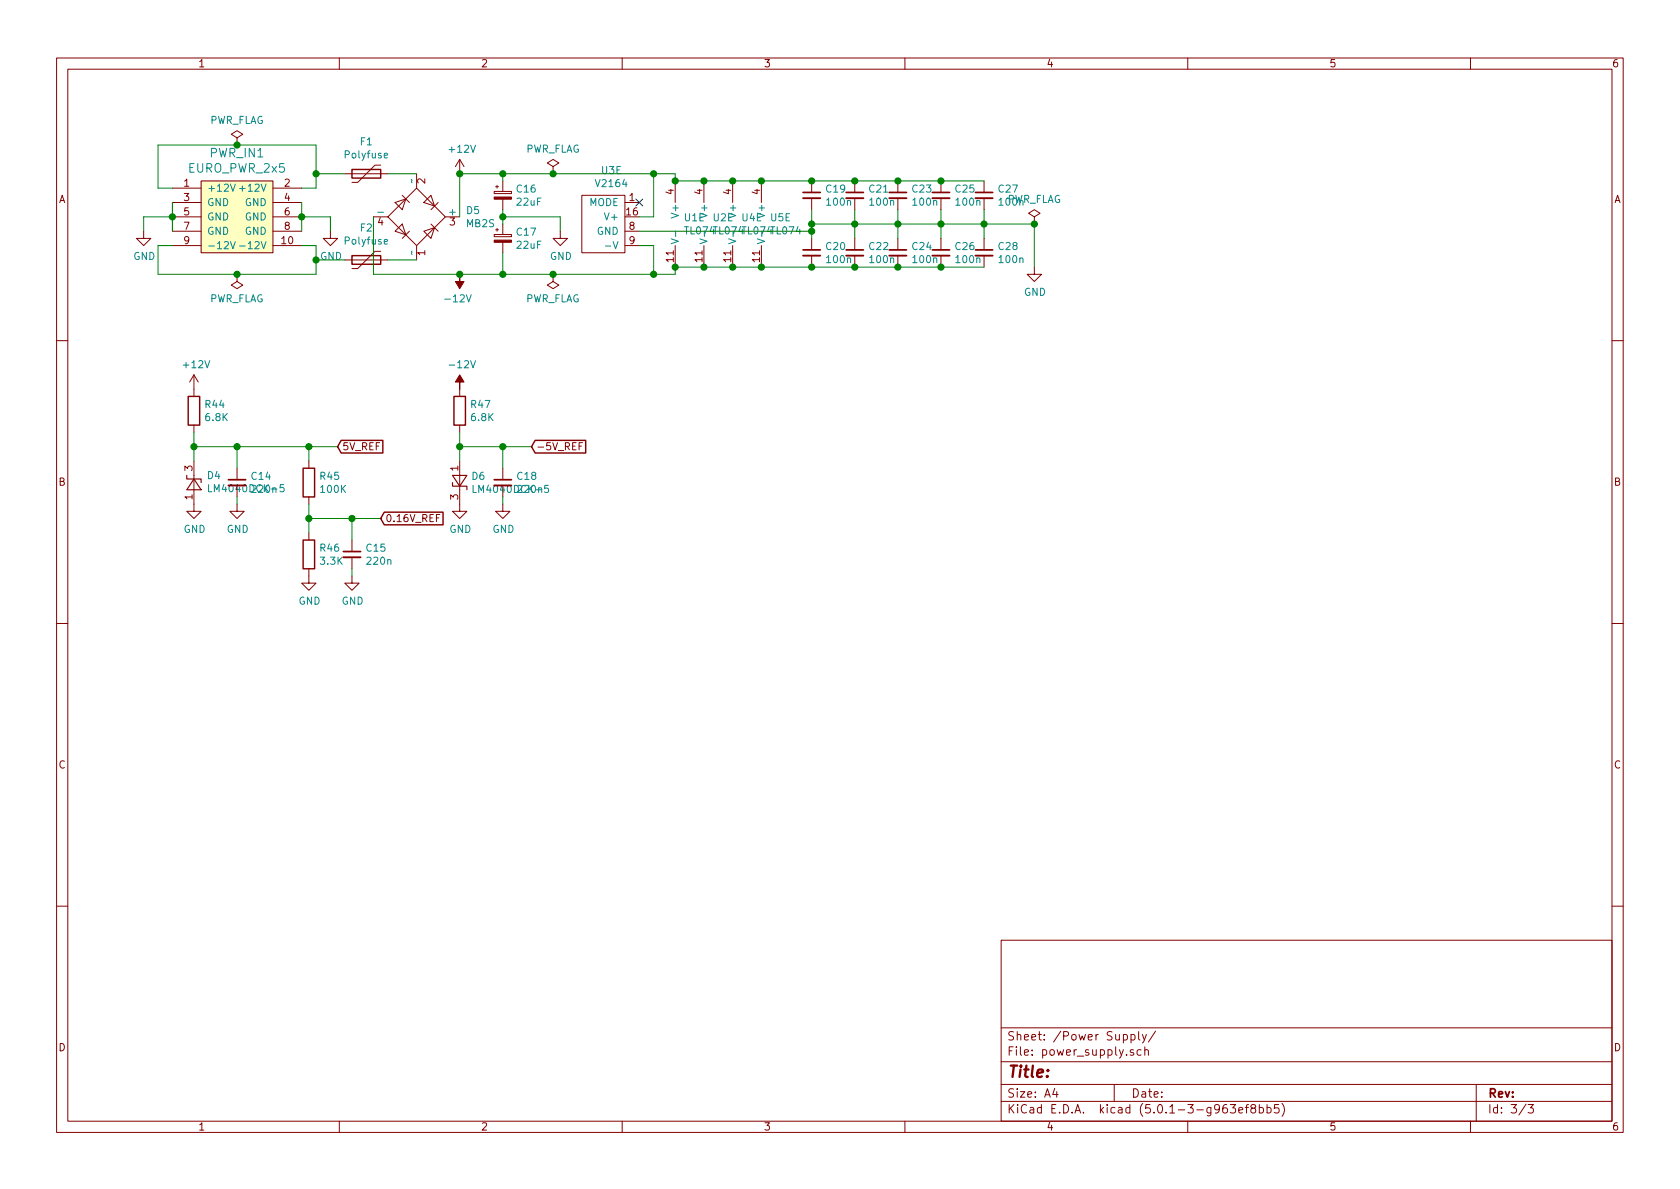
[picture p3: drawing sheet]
EESchema Schematic File Version 4
LIBS:Schraeg-cache
EELAYER 26 0
EELAYER END
$Descr A4 11693 8268
encoding utf-8
Sheet 3 3
Title ""
Date ""
Rev ""
Comp ""
Comment1 ""
Comment2 ""
Comment3 ""
Comment4 ""
$EndDescr
$Comp
L Device:R R?
U 1 1
P 2150 3850
AR Path="/5DA7E216" Ref="R?"  Part="1" 
AR Path="/5DA7C710/5DA7E216" Ref="R46"  Part="1" 
F 0 "R46" H 2220 3896 50  0000 L CNN
F 1 "3.3K" H 2220 3805 50  0000 L CNN
F 2 "Resistor_SMD:R_0603_1608Metric_Pad1.05x0.95mm_HandSolder" V 2080 3850 50  0001 C CNN
F 3 "~" H 2150 3850 50  0001 C CNN
	1    2150 3850
	1    0    0    -1  
$EndComp
$Comp
L Device:R R?
U 1 1
P 2150 3350
AR Path="/5DA7E21D" Ref="R?"  Part="1" 
AR Path="/5DA7C710/5DA7E21D" Ref="R45"  Part="1" 
F 0 "R45" H 2220 3396 50  0000 L CNN
F 1 "100K" H 2220 3305 50  0000 L CNN
F 2 "Resistor_SMD:R_0603_1608Metric_Pad1.05x0.95mm_HandSolder" V 2080 3350 50  0001 C CNN
F 3 "~" H 2150 3350 50  0001 C CNN
	1    2150 3350
	1    0    0    -1  
$EndComp
Wire Wire Line
	2150 3500 2150 3600
Wire Wire Line
	2150 3600 2450 3600
Connection ~ 2150 3600
Wire Wire Line
	2150 3600 2150 3700
$Comp
L power:GND #PWR?
U 1 1
P 2150 4000
AR Path="/5DA7E228" Ref="#PWR?"  Part="1" 
AR Path="/5DA7C710/5DA7E228" Ref="#PWR034"  Part="1" 
F 0 "#PWR034" H 2150 3750 50  0001 C CNN
F 1 "GND" H 2155 3827 50  0000 C CNN
F 2 "" H 2150 4000 50  0001 C CNN
F 3 "" H 2150 4000 50  0001 C CNN
	1    2150 4000
	1    0    0    -1  
$EndComp
Wire Wire Line
	2150 3200 2150 3100
$Comp
L Reference_Voltage:LM4040DCK-5 D?
U 1 1
P 3200 3350
AR Path="/5DA7E231" Ref="D?"  Part="1" 
AR Path="/5DA7C710/5DA7E231" Ref="D6"  Part="1" 
F 0 "D6" V 3154 3428 50  0000 L CNN
F 1 "LM4040DCK-5" V 3245 3428 50  0000 L CNN
F 2 "Package_TO_SOT_SMD:SOT-23_Handsoldering" H 3200 3150 50  0001 C CIN
F 3 "http://www.ti.com/lit/ds/symlink/lm4040-n.pdf" H 3200 3350 50  0001 C CIN
	1    3200 3350
	0    1    1    0   
$EndComp
$Comp
L Device:R R?
U 1 1
P 3200 2850
AR Path="/5DA7E238" Ref="R?"  Part="1" 
AR Path="/5DA7C710/5DA7E238" Ref="R47"  Part="1" 
F 0 "R47" H 3270 2896 50  0000 L CNN
F 1 "6.8K" H 3270 2805 50  0000 L CNN
F 2 "Resistor_SMD:R_0603_1608Metric_Pad1.05x0.95mm_HandSolder" V 3130 2850 50  0001 C CNN
F 3 "~" H 3200 2850 50  0001 C CNN
	1    3200 2850
	1    0    0    -1  
$EndComp
Wire Wire Line
	3200 3000 3200 3100
$Comp
L power:GND #PWR?
U 1 1
P 3200 3500
AR Path="/5DA7E240" Ref="#PWR?"  Part="1" 
AR Path="/5DA7C710/5DA7E240" Ref="#PWR040"  Part="1" 
F 0 "#PWR040" H 3200 3250 50  0001 C CNN
F 1 "GND" H 3205 3327 50  0000 C CNN
F 2 "" H 3200 3500 50  0001 C CNN
F 3 "" H 3200 3500 50  0001 C CNN
	1    3200 3500
	1    0    0    -1  
$EndComp
Wire Wire Line
	3200 3100 3500 3100
Connection ~ 3200 3100
Wire Wire Line
	3200 3100 3200 3200
$Comp
L Device:C_Small C?
U 1 1
P 2450 3850
AR Path="/5DA7E249" Ref="C?"  Part="1" 
AR Path="/5DA7C710/5DA7E249" Ref="C15"  Part="1" 
F 0 "C15" H 2542 3896 50  0000 L CNN
F 1 "220n" H 2542 3805 50  0000 L CNN
F 2 "Capacitor_SMD:C_0603_1608Metric_Pad1.05x0.95mm_HandSolder" H 2450 3850 50  0001 C CNN
F 3 "~" H 2450 3850 50  0001 C CNN
	1    2450 3850
	1    0    0    -1  
$EndComp
Wire Wire Line
	2450 3750 2450 3600
Connection ~ 2450 3600
Wire Wire Line
	2450 3600 2650 3600
$Comp
L power:GND #PWR?
U 1 1
P 2450 4000
AR Path="/5DA7E253" Ref="#PWR?"  Part="1" 
AR Path="/5DA7C710/5DA7E253" Ref="#PWR036"  Part="1" 
F 0 "#PWR036" H 2450 3750 50  0001 C CNN
F 1 "GND" H 2455 3827 50  0000 C CNN
F 2 "" H 2450 4000 50  0001 C CNN
F 3 "" H 2450 4000 50  0001 C CNN
	1    2450 4000
	1    0    0    -1  
$EndComp
Wire Wire Line
	2450 3950 2450 4000
$Comp
L Device:C_Small C?
U 1 1
P 3500 3350
AR Path="/5DA7E25A" Ref="C?"  Part="1" 
AR Path="/5DA7C710/5DA7E25A" Ref="C18"  Part="1" 
F 0 "C18" H 3592 3396 50  0000 L CNN
F 1 "220n" H 3592 3305 50  0000 L CNN
F 2 "Capacitor_SMD:C_0603_1608Metric_Pad1.05x0.95mm_HandSolder" H 3500 3350 50  0001 C CNN
F 3 "~" H 3500 3350 50  0001 C CNN
	1    3500 3350
	1    0    0    -1  
$EndComp
Wire Wire Line
	3500 3250 3500 3100
$Comp
L power:GND #PWR?
U 1 1
P 3500 3500
AR Path="/5DA7E262" Ref="#PWR?"  Part="1" 
AR Path="/5DA7C710/5DA7E262" Ref="#PWR041"  Part="1" 
F 0 "#PWR041" H 3500 3250 50  0001 C CNN
F 1 "GND" H 3505 3327 50  0000 C CNN
F 2 "" H 3500 3500 50  0001 C CNN
F 3 "" H 3500 3500 50  0001 C CNN
	1    3500 3500
	1    0    0    -1  
$EndComp
Wire Wire Line
	3500 3450 3500 3500
$Comp
L power:-12V #PWR?
U 1 1
P 3200 2700
AR Path="/5DA7E269" Ref="#PWR?"  Part="1" 
AR Path="/5DA7C710/5DA7E269" Ref="#PWR039"  Part="1" 
F 0 "#PWR039" H 3200 2800 50  0001 C CNN
F 1 "-12V" H 3215 2873 50  0000 C CNN
F 2 "" H 3200 2700 50  0001 C CNN
F 3 "" H 3200 2700 50  0001 C CNN
	1    3200 2700
	1    0    0    -1  
$EndComp
Connection ~ 3500 3100
Wire Wire Line
	3500 3100 3700 3100
$Comp
L Reference_Voltage:LM4040DCK-5 D?
U 1 1
P 1350 3350
AR Path="/5DA7E272" Ref="D?"  Part="1" 
AR Path="/5DA7C710/5DA7E272" Ref="D4"  Part="1" 
F 0 "D4" V 1396 3263 50  0000 R CNN
F 1 "LM4040DCK-5" V 1305 3263 50  0000 R CNN
F 2 "Package_TO_SOT_SMD:SOT-23_Handsoldering" H 1350 3150 50  0001 C CIN
F 3 "http://www.ti.com/lit/ds/symlink/lm4040-n.pdf" H 1350 3350 50  0001 C CIN
	1    1350 3350
	0    -1   -1   0   
$EndComp
$Comp
L Device:R R?
U 1 1
P 1350 2850
AR Path="/5DA7E279" Ref="R?"  Part="1" 
AR Path="/5DA7C710/5DA7E279" Ref="R44"  Part="1" 
F 0 "R44" H 1420 2896 50  0000 L CNN
F 1 "6.8K" H 1420 2805 50  0000 L CNN
F 2 "Resistor_SMD:R_0603_1608Metric_Pad1.05x0.95mm_HandSolder" V 1280 2850 50  0001 C CNN
F 3 "~" H 1350 2850 50  0001 C CNN
	1    1350 2850
	1    0    0    -1  
$EndComp
$Comp
L power:GND #PWR?
U 1 1
P 1350 3500
AR Path="/5DA7E280" Ref="#PWR?"  Part="1" 
AR Path="/5DA7C710/5DA7E280" Ref="#PWR032"  Part="1" 
F 0 "#PWR032" H 1350 3250 50  0001 C CNN
F 1 "GND" H 1355 3327 50  0000 C CNN
F 2 "" H 1350 3500 50  0001 C CNN
F 3 "" H 1350 3500 50  0001 C CNN
	1    1350 3500
	1    0    0    -1  
$EndComp
$Comp
L power:+12V #PWR?
U 1 1
P 1350 2700
AR Path="/5DA7E286" Ref="#PWR?"  Part="1" 
AR Path="/5DA7C710/5DA7E286" Ref="#PWR031"  Part="1" 
F 0 "#PWR031" H 1350 2550 50  0001 C CNN
F 1 "+12V" H 1365 2873 50  0000 C CNN
F 2 "" H 1350 2700 50  0001 C CNN
F 3 "" H 1350 2700 50  0001 C CNN
	1    1350 2700
	1    0    0    -1  
$EndComp
$Comp
L Device:C_Small C?
U 1 1
P 1650 3350
AR Path="/5DA7E28C" Ref="C?"  Part="1" 
AR Path="/5DA7C710/5DA7E28C" Ref="C14"  Part="1" 
F 0 "C14" H 1742 3396 50  0000 L CNN
F 1 "220n" H 1742 3305 50  0000 L CNN
F 2 "Capacitor_SMD:C_0603_1608Metric_Pad1.05x0.95mm_HandSolder" H 1650 3350 50  0001 C CNN
F 3 "~" H 1650 3350 50  0001 C CNN
	1    1650 3350
	1    0    0    -1  
$EndComp
Wire Wire Line
	1650 3250 1650 3100
$Comp
L power:GND #PWR?
U 1 1
P 1650 3500
AR Path="/5DA7E294" Ref="#PWR?"  Part="1" 
AR Path="/5DA7C710/5DA7E294" Ref="#PWR033"  Part="1" 
F 0 "#PWR033" H 1650 3250 50  0001 C CNN
F 1 "GND" H 1655 3327 50  0000 C CNN
F 2 "" H 1650 3500 50  0001 C CNN
F 3 "" H 1650 3500 50  0001 C CNN
	1    1650 3500
	1    0    0    -1  
$EndComp
Wire Wire Line
	1650 3450 1650 3500
Wire Wire Line
	1350 3200 1350 3100
Wire Wire Line
	1350 3100 1650 3100
Connection ~ 1350 3100
Wire Wire Line
	1350 3100 1350 3000
Connection ~ 1650 3100
Wire Wire Line
	1650 3100 2150 3100
Connection ~ 2150 3100
Wire Wire Line
	2150 3100 2350 3100
$Comp
L eurocad:EURO_PWR_2x5 PWR_IN?
U 1 1
P 1650 1500
AR Path="/5DA7E2A3" Ref="PWR_IN?"  Part="1" 
AR Path="/5DA7C710/5DA7E2A3" Ref="PWR_IN1"  Part="1" 
F 0 "PWR_IN1" H 1650 1947 60  0000 C CNN
F 1 "EURO_PWR_2x5" H 1650 1841 60  0000 C CNN
F 2 "Connector_PinHeader_2.54mm:PinHeader_2x05_P2.54mm_Vertical" H 1650 1500 60  0001 C CNN
F 3 "" H 1650 1500 60  0000 C CNN
	1    1650 1500
	1    0    0    -1  
$EndComp
Wire Wire Line
	1200 1300 1100 1300
Wire Wire Line
	1100 1300 1100 1000
Wire Wire Line
	1100 1000 1650 1000
Wire Wire Line
	2200 1000 2200 1200
Wire Wire Line
	2200 1300 2100 1300
Wire Wire Line
	1200 1700 1100 1700
Wire Wire Line
	1100 1700 1100 1900
Wire Wire Line
	1100 1900 1650 1900
Wire Wire Line
	2200 1900 2200 1800
Wire Wire Line
	2200 1700 2100 1700
Wire Wire Line
	1200 1400 1200 1500
Connection ~ 1200 1500
Wire Wire Line
	1200 1500 1200 1600
Wire Wire Line
	1200 1500 1000 1500
Wire Wire Line
	1000 1500 1000 1600
Wire Wire Line
	2100 1400 2100 1500
Connection ~ 2100 1500
Wire Wire Line
	2100 1500 2100 1600
Wire Wire Line
	2100 1500 2300 1500
Wire Wire Line
	2300 1500 2300 1600
$Comp
L power:GND #PWR?
U 1 1
P 1000 1600
AR Path="/5DA7E2BE" Ref="#PWR?"  Part="1" 
AR Path="/5DA7C710/5DA7E2BE" Ref="#PWR030"  Part="1" 
F 0 "#PWR030" H 1000 1350 50  0001 C CNN
F 1 "GND" H 1005 1427 50  0000 C CNN
F 2 "" H 1000 1600 50  0001 C CNN
F 3 "" H 1000 1600 50  0001 C CNN
	1    1000 1600
	1    0    0    -1  
$EndComp
$Comp
L power:GND #PWR?
U 1 1
P 2300 1600
AR Path="/5DA7E2C4" Ref="#PWR?"  Part="1" 
AR Path="/5DA7C710/5DA7E2C4" Ref="#PWR035"  Part="1" 
F 0 "#PWR035" H 2300 1350 50  0001 C CNN
F 1 "GND" H 2305 1427 50  0000 C CNN
F 2 "" H 2300 1600 50  0001 C CNN
F 3 "" H 2300 1600 50  0001 C CNN
	1    2300 1600
	1    0    0    -1  
$EndComp
$Comp
L Device:Polyfuse F?
U 1 1
P 2550 1200
AR Path="/5DA7E2CA" Ref="F?"  Part="1" 
AR Path="/5DA7C710/5DA7E2CA" Ref="F1"  Part="1" 
F 0 "F1" V 2325 1200 50  0000 C CNN
F 1 "Polyfuse" V 2416 1200 50  0000 C CNN
F 2 "Fuse:Fuse_1206_3216Metric_Pad1.42x1.75mm_HandSolder" H 2600 1000 50  0001 L CNN
F 3 "~" H 2550 1200 50  0001 C CNN
	1    2550 1200
	0    1    1    0   
$EndComp
$Comp
L Diode_Bridge:MB2S D?
U 1 1
P 2900 1500
AR Path="/5DA7E2D1" Ref="D?"  Part="1" 
AR Path="/5DA7C710/5DA7E2D1" Ref="D5"  Part="1" 
F 0 "D5" H 3241 1546 50  0000 L CNN
F 1 "MB2S" H 3241 1455 50  0000 L CNN
F 2 "Package_TO_SOT_SMD:TO-269AA" H 3050 1625 50  0001 L CNN
F 3 "http://www.vishay.com/docs/88661/mb2s.pdf" H 2900 1500 50  0001 C CNN
	1    2900 1500
	1    0    0    -1  
$EndComp
$Comp
L Device:Polyfuse F?
U 1 1
P 2550 1800
AR Path="/5DA7E2D8" Ref="F?"  Part="1" 
AR Path="/5DA7C710/5DA7E2D8" Ref="F2"  Part="1" 
F 0 "F2" V 2325 1800 50  0000 C CNN
F 1 "Polyfuse" V 2416 1800 50  0000 C CNN
F 2 "Fuse:Fuse_1206_3216Metric_Pad1.42x1.75mm_HandSolder" H 2600 1600 50  0001 L CNN
F 3 "~" H 2550 1800 50  0001 C CNN
	1    2550 1800
	0    1    1    0   
$EndComp
Wire Wire Line
	2200 1200 2400 1200
Connection ~ 2200 1200
Wire Wire Line
	2200 1200 2200 1300
Wire Wire Line
	2700 1200 2900 1200
Wire Wire Line
	2200 1800 2400 1800
Connection ~ 2200 1800
Wire Wire Line
	2200 1800 2200 1700
Wire Wire Line
	2700 1800 2900 1800
$Comp
L Device:CP_Small C?
U 1 1
P 3500 1350
AR Path="/5DA7E2E7" Ref="C?"  Part="1" 
AR Path="/5DA7C710/5DA7E2E7" Ref="C16"  Part="1" 
F 0 "C16" H 3588 1396 50  0000 L CNN
F 1 "22uF" H 3588 1305 50  0000 L CNN
F 2 "Capacitor_SMD:CP_Elec_6.3x5.4" H 3500 1350 50  0001 C CNN
F 3 "~" H 3500 1350 50  0001 C CNN
	1    3500 1350
	1    0    0    -1  
$EndComp
$Comp
L Device:CP_Small C?
U 1 1
P 3500 1650
AR Path="/5DA7E2EE" Ref="C?"  Part="1" 
AR Path="/5DA7C710/5DA7E2EE" Ref="C17"  Part="1" 
F 0 "C17" H 3588 1696 50  0000 L CNN
F 1 "22uF" H 3588 1605 50  0000 L CNN
F 2 "Capacitor_SMD:CP_Elec_6.3x5.4" H 3500 1650 50  0001 C CNN
F 3 "~" H 3500 1650 50  0001 C CNN
	1    3500 1650
	1    0    0    -1  
$EndComp
Wire Wire Line
	2600 1500 2600 1900
Wire Wire Line
	2600 1900 3200 1900
Wire Wire Line
	3500 1900 3500 1750
Wire Wire Line
	3200 1500 3200 1200
Wire Wire Line
	3200 1200 3500 1200
Wire Wire Line
	3500 1200 3500 1250
Wire Wire Line
	3500 1550 3500 1500
Wire Wire Line
	3500 1500 3900 1500
Wire Wire Line
	3900 1500 3900 1600
Connection ~ 3500 1500
Wire Wire Line
	3500 1500 3500 1450
$Comp
L power:GND #PWR?
U 1 1
P 3900 1600
AR Path="/5DA7E300" Ref="#PWR?"  Part="1" 
AR Path="/5DA7C710/5DA7E300" Ref="#PWR042"  Part="1" 
F 0 "#PWR042" H 3900 1350 50  0001 C CNN
F 1 "GND" H 3905 1427 50  0000 C CNN
F 2 "" H 3900 1600 50  0001 C CNN
F 3 "" H 3900 1600 50  0001 C CNN
	1    3900 1600
	1    0    0    -1  
$EndComp
$Comp
L power:+12V #PWR?
U 1 1
P 3200 1200
AR Path="/5DA7E306" Ref="#PWR?"  Part="1" 
AR Path="/5DA7C710/5DA7E306" Ref="#PWR037"  Part="1" 
F 0 "#PWR037" H 3200 1050 50  0001 C CNN
F 1 "+12V" H 3215 1373 50  0000 C CNN
F 2 "" H 3200 1200 50  0001 C CNN
F 3 "" H 3200 1200 50  0001 C CNN
	1    3200 1200
	1    0    0    -1  
$EndComp
Connection ~ 3200 1200
$Comp
L power:PWR_FLAG #FLG?
U 1 1
P 1650 1000
AR Path="/5DA7E30D" Ref="#FLG?"  Part="1" 
AR Path="/5DA7C710/5DA7E30D" Ref="#FLG01"  Part="1" 
F 0 "#FLG01" H 1650 1075 50  0001 C CNN
F 1 "PWR_FLAG" H 1650 1174 50  0000 C CNN
F 2 "" H 1650 1000 50  0001 C CNN
F 3 "~" H 1650 1000 50  0001 C CNN
	1    1650 1000
	1    0    0    -1  
$EndComp
Connection ~ 3500 1200
$Comp
L power:PWR_FLAG #FLG?
U 1 1
P 1650 1900
AR Path="/5DA7E314" Ref="#FLG?"  Part="1" 
AR Path="/5DA7C710/5DA7E314" Ref="#FLG02"  Part="1" 
F 0 "#FLG02" H 1650 1975 50  0001 C CNN
F 1 "PWR_FLAG" H 1650 2073 50  0000 C CNN
F 2 "" H 1650 1900 50  0001 C CNN
F 3 "~" H 1650 1900 50  0001 C CNN
	1    1650 1900
	-1   0    0    1   
$EndComp
Connection ~ 3500 1900
$Comp
L power:-12V #PWR?
U 1 1
P 3200 1900
AR Path="/5DA7E31B" Ref="#PWR?"  Part="1" 
AR Path="/5DA7C710/5DA7E31B" Ref="#PWR038"  Part="1" 
F 0 "#PWR038" H 3200 2000 50  0001 C CNN
F 1 "-12V" H 3215 2073 50  0000 C CNN
F 2 "" H 3200 1900 50  0001 C CNN
F 3 "" H 3200 1900 50  0001 C CNN
	1    3200 1900
	-1   0    0    1   
$EndComp
Connection ~ 3200 1900
Wire Wire Line
	3200 1900 3500 1900
$Comp
L Amplifier_Operational:TL074 U1
U 5 1
P 4800 1550
F 0 "U1" H 4758 1596 50  0000 L CNN
F 1 "TL074" H 4758 1505 50  0000 L CNN
F 2 "Package_SO:SOIC-14_3.9x8.7mm_P1.27mm" H 4750 1650 50  0001 C CNN
F 3 "http://www.ti.com/lit/ds/symlink/tl071.pdf" H 4850 1750 50  0001 C CNN
	5    4800 1550
	1    0    0    -1  
$EndComp
$Comp
L Amplifier_Operational:TL074 U2
U 5 1
P 5000 1550
F 0 "U2" H 4958 1596 50  0000 L CNN
F 1 "TL074" H 4958 1505 50  0000 L CNN
F 2 "Package_SO:SOIC-14_3.9x8.7mm_P1.27mm" H 4950 1650 50  0001 C CNN
F 3 "http://www.ti.com/lit/ds/symlink/tl071.pdf" H 5050 1750 50  0001 C CNN
	5    5000 1550
	1    0    0    -1  
$EndComp
$Comp
L Amplifier_Operational:TL074 U4
U 5 1
P 5200 1550
F 0 "U4" H 5158 1596 50  0000 L CNN
F 1 "TL074" H 5158 1505 50  0000 L CNN
F 2 "Package_SO:SOIC-14_3.9x8.7mm_P1.27mm" H 5150 1650 50  0001 C CNN
F 3 "http://www.ti.com/lit/ds/symlink/tl071.pdf" H 5250 1750 50  0001 C CNN
	5    5200 1550
	1    0    0    -1  
$EndComp
$Comp
L Amplifier_Operational:TL074 U5
U 5 1
P 5400 1550
F 0 "U5" H 5358 1596 50  0000 L CNN
F 1 "TL074" H 5358 1505 50  0000 L CNN
F 2 "Package_SO:SOIC-14_3.9x8.7mm_P1.27mm" H 5350 1650 50  0001 C CNN
F 3 "http://www.ti.com/lit/ds/symlink/tl071.pdf" H 5450 1750 50  0001 C CNN
	5    5400 1550
	1    0    0    -1  
$EndComp
$Comp
L Device:C_Small C19
U 1 1
P 5650 1350
F 0 "C19" H 5742 1396 50  0000 L CNN
F 1 "100n" H 5742 1305 50  0000 L CNN
F 2 "Capacitor_SMD:C_0603_1608Metric_Pad1.05x0.95mm_HandSolder" H 5650 1350 50  0001 C CNN
F 3 "~" H 5650 1350 50  0001 C CNN
	1    5650 1350
	1    0    0    -1  
$EndComp
$Comp
L Device:C_Small C20
U 1 1
P 5650 1750
F 0 "C20" H 5742 1796 50  0000 L CNN
F 1 "100n" H 5742 1705 50  0000 L CNN
F 2 "Capacitor_SMD:C_0603_1608Metric_Pad1.05x0.95mm_HandSolder" H 5650 1750 50  0001 C CNN
F 3 "~" H 5650 1750 50  0001 C CNN
	1    5650 1750
	1    0    0    -1  
$EndComp
$Comp
L Device:C_Small C22
U 1 1
P 5950 1750
F 0 "C22" H 6042 1796 50  0000 L CNN
F 1 "100n" H 6042 1705 50  0000 L CNN
F 2 "Capacitor_SMD:C_0603_1608Metric_Pad1.05x0.95mm_HandSolder" H 5950 1750 50  0001 C CNN
F 3 "~" H 5950 1750 50  0001 C CNN
	1    5950 1750
	1    0    0    -1  
$EndComp
$Comp
L Device:C_Small C21
U 1 1
P 5950 1350
F 0 "C21" H 6042 1396 50  0000 L CNN
F 1 "100n" H 6042 1305 50  0000 L CNN
F 2 "Capacitor_SMD:C_0603_1608Metric_Pad1.05x0.95mm_HandSolder" H 5950 1350 50  0001 C CNN
F 3 "~" H 5950 1350 50  0001 C CNN
	1    5950 1350
	1    0    0    -1  
$EndComp
$Comp
L Device:C_Small C23
U 1 1
P 6250 1350
F 0 "C23" H 6342 1396 50  0000 L CNN
F 1 "100n" H 6342 1305 50  0000 L CNN
F 2 "Capacitor_SMD:C_0603_1608Metric_Pad1.05x0.95mm_HandSolder" H 6250 1350 50  0001 C CNN
F 3 "~" H 6250 1350 50  0001 C CNN
	1    6250 1350
	1    0    0    -1  
$EndComp
$Comp
L Device:C_Small C24
U 1 1
P 6250 1750
F 0 "C24" H 6342 1796 50  0000 L CNN
F 1 "100n" H 6342 1705 50  0000 L CNN
F 2 "Capacitor_SMD:C_0603_1608Metric_Pad1.05x0.95mm_HandSolder" H 6250 1750 50  0001 C CNN
F 3 "~" H 6250 1750 50  0001 C CNN
	1    6250 1750
	1    0    0    -1  
$EndComp
$Comp
L Device:C_Small C25
U 1 1
P 6550 1350
F 0 "C25" H 6642 1396 50  0000 L CNN
F 1 "100n" H 6642 1305 50  0000 L CNN
F 2 "Capacitor_SMD:C_0603_1608Metric_Pad1.05x0.95mm_HandSolder" H 6550 1350 50  0001 C CNN
F 3 "~" H 6550 1350 50  0001 C CNN
	1    6550 1350
	1    0    0    -1  
$EndComp
$Comp
L Device:C_Small C26
U 1 1
P 6550 1750
F 0 "C26" H 6642 1796 50  0000 L CNN
F 1 "100n" H 6642 1705 50  0000 L CNN
F 2 "Capacitor_SMD:C_0603_1608Metric_Pad1.05x0.95mm_HandSolder" H 6550 1750 50  0001 C CNN
F 3 "~" H 6550 1750 50  0001 C CNN
	1    6550 1750
	1    0    0    -1  
$EndComp
$Comp
L Device:C_Small C27
U 1 1
P 6850 1350
F 0 "C27" H 6942 1396 50  0000 L CNN
F 1 "100n" H 6942 1305 50  0000 L CNN
F 2 "Capacitor_SMD:C_0603_1608Metric_Pad1.05x0.95mm_HandSolder" H 6850 1350 50  0001 C CNN
F 3 "~" H 6850 1350 50  0001 C CNN
	1    6850 1350
	1    0    0    -1  
$EndComp
$Comp
L Device:C_Small C28
U 1 1
P 6850 1750
F 0 "C28" H 6942 1796 50  0000 L CNN
F 1 "100n" H 6942 1705 50  0000 L CNN
F 2 "Capacitor_SMD:C_0603_1608Metric_Pad1.05x0.95mm_HandSolder" H 6850 1750 50  0001 C CNN
F 3 "~" H 6850 1750 50  0001 C CNN
	1    6850 1750
	1    0    0    -1  
$EndComp
$Comp
L v2164:V2164 U3
U 5 1
P 4150 1550
F 0 "U3" H 4256 1925 50  0000 C CNN
F 1 "V2164" H 4256 1834 50  0000 C CNN
F 2 "Package_SO:SOIC-16_3.9x9.9mm_P1.27mm" H 4150 1550 50  0001 C CNN
F 3 "" H 4150 1550 50  0001 C CNN
	5    4150 1550
	1    0    0    -1  
$EndComp
Wire Wire Line
	3500 1200 3850 1200
Wire Wire Line
	4700 1200 4700 1250
Wire Wire Line
	4700 1250 4900 1250
Connection ~ 4700 1250
Connection ~ 4900 1250
Wire Wire Line
	4900 1250 5100 1250
Connection ~ 5100 1250
Wire Wire Line
	5100 1250 5300 1250
Connection ~ 5300 1250
Wire Wire Line
	5300 1250 5650 1250
Connection ~ 5650 1250
Wire Wire Line
	5650 1250 5950 1250
Connection ~ 5950 1250
Wire Wire Line
	5950 1250 6250 1250
Connection ~ 6250 1250
Wire Wire Line
	6250 1250 6550 1250
Connection ~ 6550 1250
Wire Wire Line
	6550 1250 6850 1250
Wire Wire Line
	3500 1900 3850 1900
Wire Wire Line
	4700 1900 4700 1850
Wire Wire Line
	4700 1850 4900 1850
Connection ~ 4700 1850
Connection ~ 4900 1850
Wire Wire Line
	4900 1850 5100 1850
Connection ~ 5100 1850
Wire Wire Line
	5100 1850 5300 1850
Connection ~ 5300 1850
Wire Wire Line
	5300 1850 5650 1850
Connection ~ 5650 1850
Wire Wire Line
	5650 1850 5950 1850
Connection ~ 5950 1850
Wire Wire Line
	5950 1850 6250 1850
Connection ~ 6250 1850
Wire Wire Line
	6250 1850 6550 1850
Connection ~ 6550 1850
Wire Wire Line
	6550 1850 6850 1850
NoConn ~ 4450 1400
Wire Wire Line
	4450 1500 4550 1500
Wire Wire Line
	4550 1500 4550 1200
Connection ~ 4550 1200
Wire Wire Line
	4550 1200 4700 1200
Wire Wire Line
	4450 1700 4550 1700
Wire Wire Line
	4550 1700 4550 1900
Connection ~ 4550 1900
Wire Wire Line
	4550 1900 4700 1900
Wire Wire Line
	4450 1600 5650 1600
Wire Wire Line
	5650 1600 5650 1650
Wire Wire Line
	5650 1450 5650 1550
Connection ~ 5650 1600
Wire Wire Line
	5950 1450 5950 1550
Wire Wire Line
	6250 1450 6250 1550
Wire Wire Line
	6550 1450 6550 1550
Wire Wire Line
	6850 1450 6850 1550
Wire Wire Line
	5650 1550 5950 1550
Wire Wire Line
	7200 1550 7200 1850
Connection ~ 5650 1550
Wire Wire Line
	5650 1550 5650 1600
$Comp
L power:GND #PWR043
U 1 1
P 7200 1850
F 0 "#PWR043" H 7200 1600 50  0001 C CNN
F 1 "GND" H 7205 1677 50  0000 C CNN
F 2 "" H 7200 1850 50  0001 C CNN
F 3 "" H 7200 1850 50  0001 C CNN
	1    7200 1850
	1    0    0    -1  
$EndComp
Connection ~ 5950 1550
Wire Wire Line
	5950 1550 5950 1650
Wire Wire Line
	5950 1550 6250 1550
Connection ~ 6250 1550
Wire Wire Line
	6250 1550 6250 1650
Wire Wire Line
	6250 1550 6550 1550
Connection ~ 6550 1550
Wire Wire Line
	6550 1550 6550 1650
Wire Wire Line
	6550 1550 6850 1550
Connection ~ 6850 1550
Wire Wire Line
	6850 1550 6850 1650
Wire Wire Line
	6850 1550 7200 1550
$Comp
L power:PWR_FLAG #FLG?
U 1 1
P 7200 1550
AR Path="/5D5388F6" Ref="#FLG?"  Part="1" 
AR Path="/5DA7C710/5D5388F6" Ref="#FLG05"  Part="1" 
F 0 "#FLG05" H 7200 1625 50  0001 C CNN
F 1 "PWR_FLAG" H 7200 1724 50  0000 C CNN
F 2 "" H 7200 1550 50  0001 C CNN
F 3 "~" H 7200 1550 50  0001 C CNN
	1    7200 1550
	1    0    0    -1  
$EndComp
Connection ~ 7200 1550
Text GLabel 2650 3600 2    50   Input ~ 0
0.16V_REF
Text GLabel 3700 3100 2    50   Input ~ 0
-5V_REF
Text GLabel 2350 3100 2    50   Input ~ 0
5V_REF
Connection ~ 1650 1000
Wire Wire Line
	1650 1000 2200 1000
Connection ~ 1650 1900
Wire Wire Line
	1650 1900 2200 1900
$Comp
L power:PWR_FLAG #FLG?
U 1 1
P 3850 1200
AR Path="/5D53DC39" Ref="#FLG?"  Part="1" 
AR Path="/5DA7C710/5D53DC39" Ref="#FLG03"  Part="1" 
F 0 "#FLG03" H 3850 1275 50  0001 C CNN
F 1 "PWR_FLAG" H 3850 1374 50  0000 C CNN
F 2 "" H 3850 1200 50  0001 C CNN
F 3 "~" H 3850 1200 50  0001 C CNN
	1    3850 1200
	1    0    0    -1  
$EndComp
Connection ~ 3850 1200
Wire Wire Line
	3850 1200 4550 1200
$Comp
L power:PWR_FLAG #FLG?
U 1 1
P 3850 1900
AR Path="/5D53E042" Ref="#FLG?"  Part="1" 
AR Path="/5DA7C710/5D53E042" Ref="#FLG04"  Part="1" 
F 0 "#FLG04" H 3850 1975 50  0001 C CNN
F 1 "PWR_FLAG" H 3850 2073 50  0000 C CNN
F 2 "" H 3850 1900 50  0001 C CNN
F 3 "~" H 3850 1900 50  0001 C CNN
	1    3850 1900
	-1   0    0    1   
$EndComp
Connection ~ 3850 1900
Wire Wire Line
	3850 1900 4550 1900
$EndSCHEMATC
